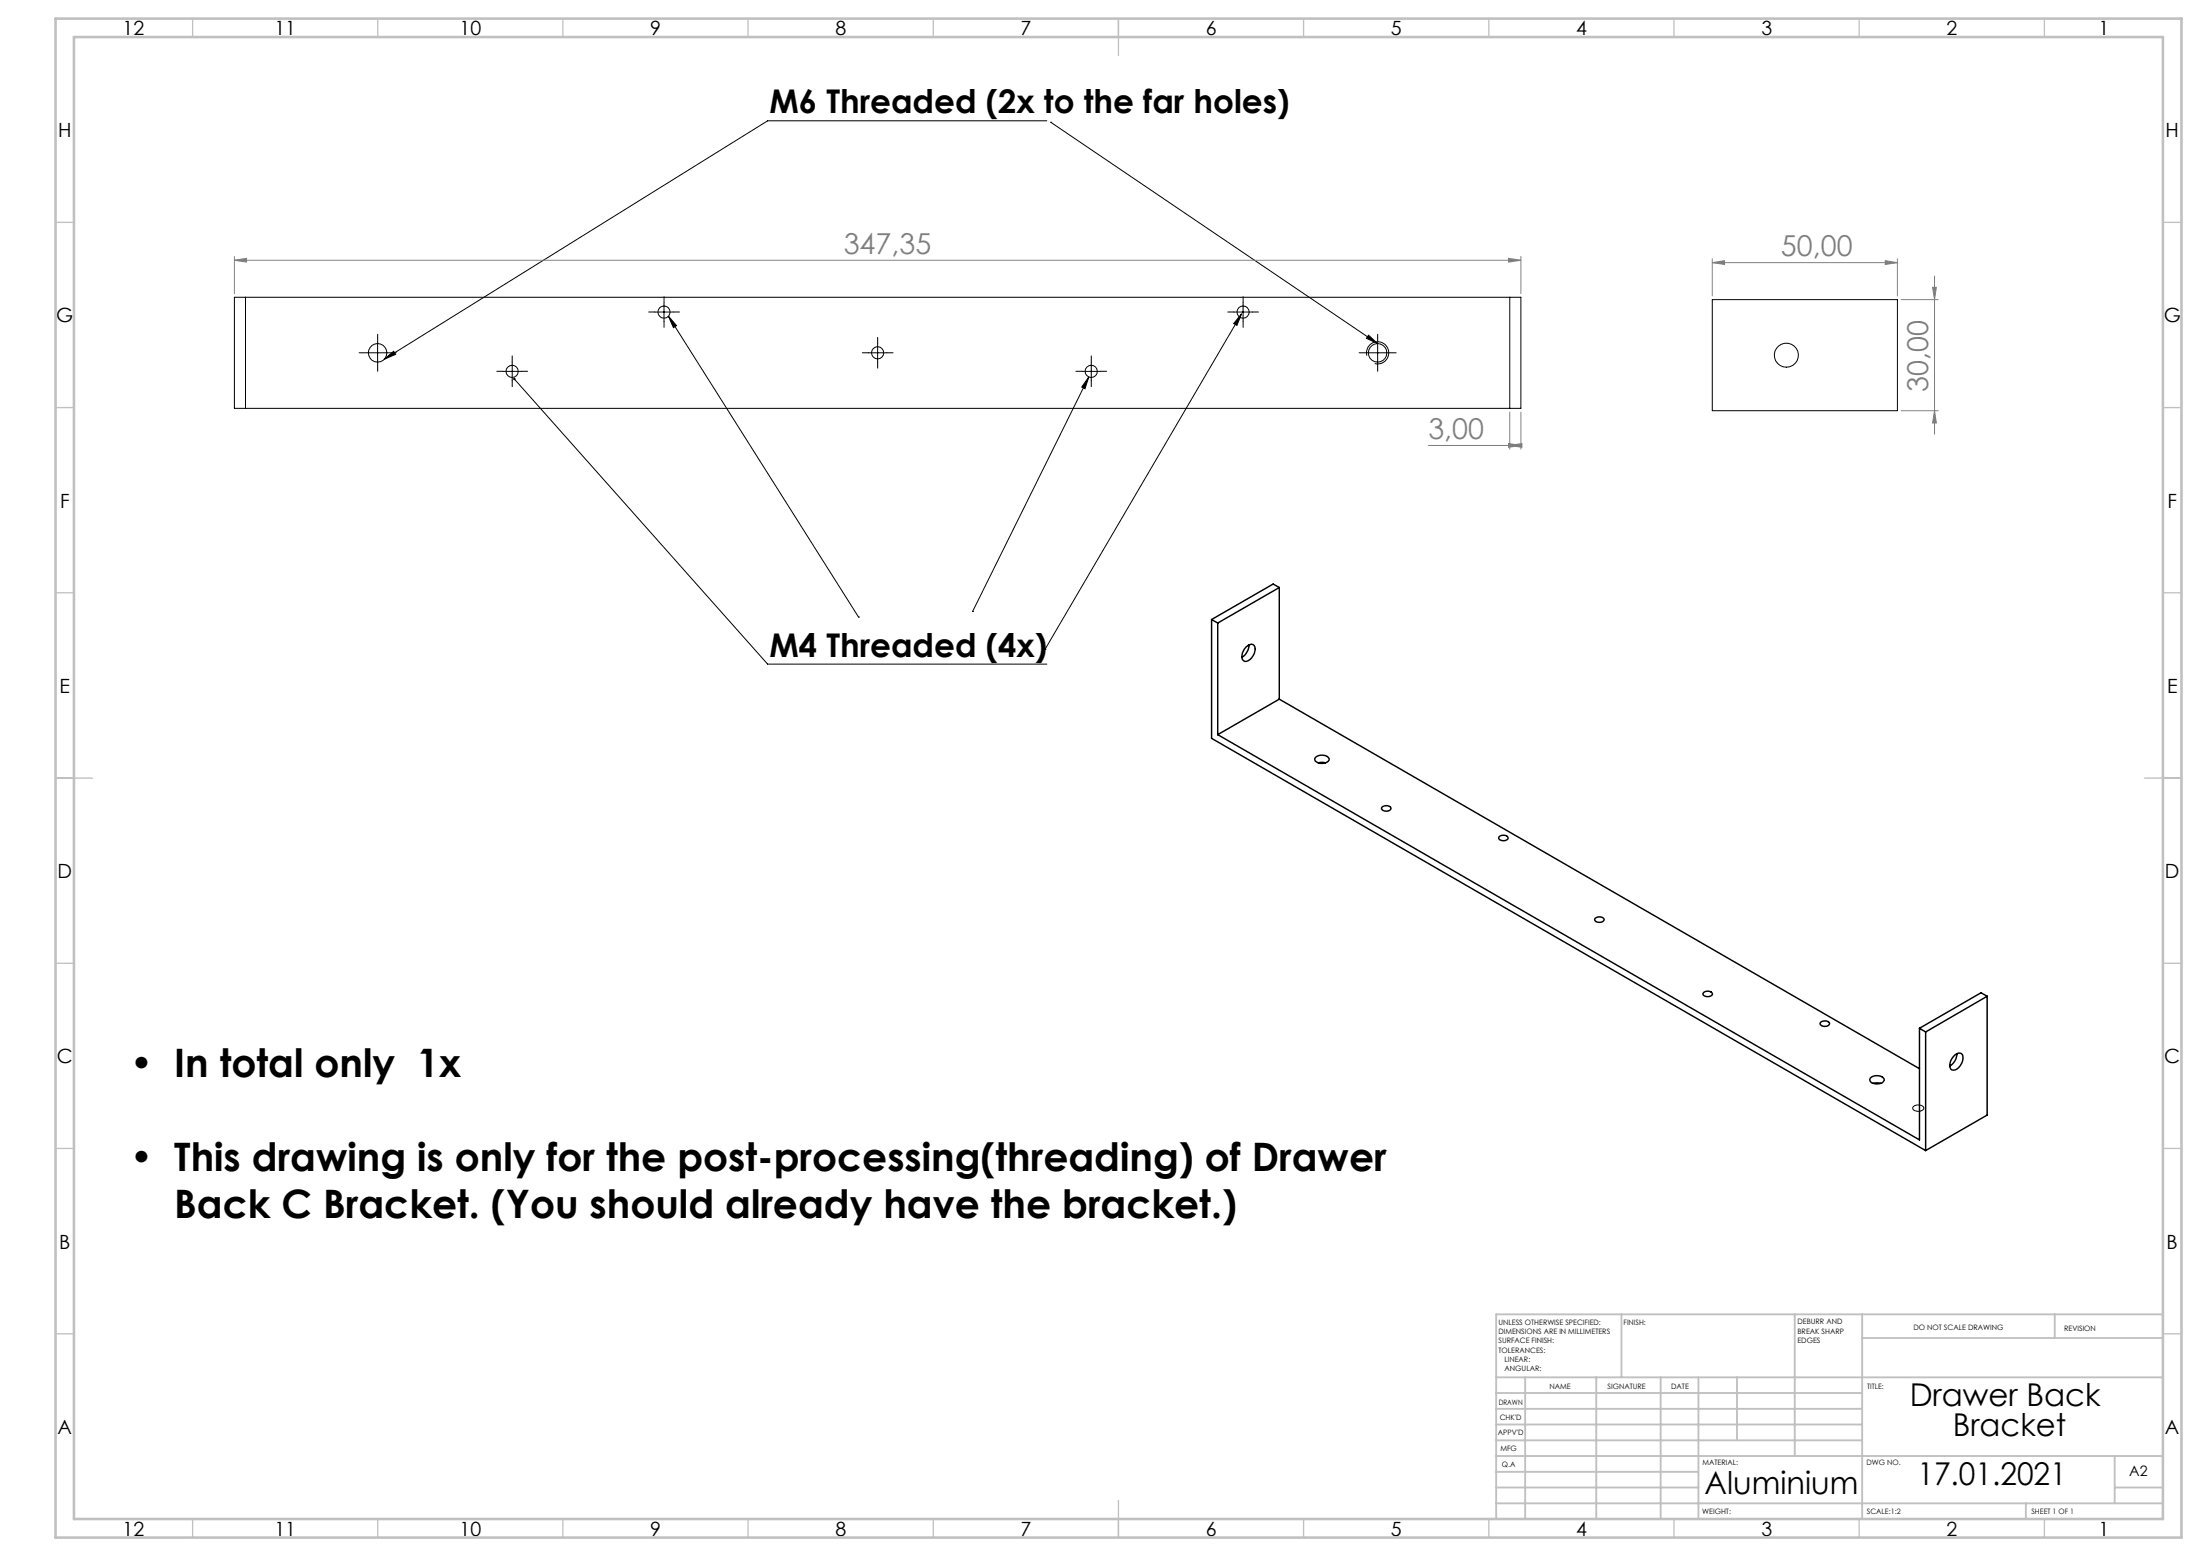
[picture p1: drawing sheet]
<svg xmlns="http://www.w3.org/2000/svg" width="594mm" height="420mm" viewBox="0 0 594 420" stroke-linecap="round" stroke-linejoin="round" font-family="sans-serif">
<g fill="none" stroke="#000" stroke-width=".27">
<path d="M282.6 32.6h-75.3l-103.5 64.4M283.7 33h.1M283.7 33l88.2 59.7M99.4 95.2h5.1M102 92.7v5M103.8 97l2.5-2.2 .5 .9zM138.3 97.7v5M176.8 84.2h5M179.3 81.8v4.9M180.5 85.4l51.3 81.2M180.5 85.4l2.2 2.5-.9 .5zM234.5 95.2h5"/>
<path d="M237 92.7v5M294.6 97.7v5M333.1 84.2h5M335.2 84.7l-53 90.6M335.2 84.7l-1.2 3.1-.9-.5zM335.6 81.8v4.9M369 96a3 3 0 0 1 2.7-3.8 3 3 0 0 1 3.2 3.2 3 3 0 0 1-3.7 2.7M369.5 95.2h4.9M369.5 90.5l2.4 2.2-3-1.4zM372 92.7v5M135.8 100.2h5M138.9 102.3l68.4 77h75.3"/>
<path d="M292.1 100.2h5M294 101.8l-31.4 63.2M294 101.8l-1.1 3.1-.8-.4zM231.8 166.6h.1M262.6 165h.1M282.2 175.3h.1M516.6 298.7a1.93 1.93 0 0 1 2.8 .3 1.67 1.67 0 0 1-1.5 1 1.67 1.67 0 0 1-1.5-.9z"/>
</g>
<g fill="none" stroke="#808080" stroke-width=".27">
<path d="M63.3 70.3l3.3-.6v1zM63.3 69.2v10.1M63.3 70.3h347.3M407.3 69.7l3.3 .6-3.3 .4zM410.6 69.2v10.1M462.3 70.9l3.3-.5v1zM462.3 69.9v10M462.3 70.9h50M509 70.4l3.3 .5-3.3 .5zM512.3 69.9v10M521.8 77.6h1l-.5 3.3zM522.3 74.5v42.7"/>
<path d="M513.3 80.9h10M407.3 119.7l3.3 .5-3.3 .5zM407.6 111.2v10M410.6 111.2v10M513.3 110.9h10M522.3 110.9l.5 3.3h-1zM385.7 120.2h24.9M407.6 120.2l3.3-.5v1z"/>
</g>
<g fill="none" stroke="#000" stroke-width=".27" stroke-dasharray="15.2 1.3 1.3 1.3">
<path d="M99.5 95.2h-2.5M102 92.7v-2.5M102 97.7v2.5M104.5 95.2h2.5M138.3 97.7v-1.6M176.8 84.2h-1.7M179.3 81.7v-1.6M179.3 86.7v1.7M181.8 84.2h1.6M234.5 95.2h-1.7M237 92.7v-1.6M237 97.7v1.7"/>
<path d="M239.5 95.2h1.6M294.6 97.7v-1.6M333.1 84.2h-1.6M335.6 81.7v-1.6M335.6 86.7v1.7M338.1 84.2h1.7M369.5 95.2h-2.5M372 92.7v-2.5M372 97.7v2.5M374.5 95.2h2.5M135.8 100.2h-1.7M138.3 102.7v1.7"/>
<path d="M140.8 100.2h1.6M292.1 100.2h-1.6M294.6 102.7v1.7M297.1 100.2h1.7"/>
</g>
<g fill="none" stroke="#c0c0c0" stroke-width=".35">
<path d="M52 5v5M102 5v5M152 5v5M202 5v5M252 5v5M302 5v10M352 5v5M402 5v5M452 5v5M502 5v5M552 5v5M15 60h5"/>
<path d="M584 60h5M15 110h5M584 110h5M15 160h5M584 160h5M15 210h10M579 210h10M15 260h5M584 260h5M15 310h5M584 310h5M15 360h5"/>
<path d="M584 360h5M52 410v5M102 410v5M152 410v5M202 410v5M252 410v5M302 405v10M352 410v5M402 410v5M452 410v5M502 410v5M552 410v5"/>
</g>
<g fill="none" stroke="#c0c0c0" stroke-width=".5">
<path d="M437.8 354.8v17M484.6 354.8v38.2M502.8 354.8v55.2M554.8 354.8v6.4M584 354.8h-180v55.2M404 371.8h180M404 376h98.8M411.8 371.8v38.2M431 371.8v38.2M448.4 371.8v38.2M458.6 371.8v38.2M469 371.8v17"/>
<path d="M502.8 361.2h81.2M404 388.8h98.8M404 384.5h98.8M404 380.3h98.8M404 397.3h54.6M404 393h180M571 393v12.8M404 405.8h180M404 401.5h54.6M547 405.8v4.2M571 401.5h13"/>
</g>
<path d="M15 5h574v410h-574zM20 10h564v400h-564z" fill="none" stroke="#c0c0c0" stroke-width=".7"/>
<g fill="#000">
<path d="M335.2 84.7l-1.2 3.1-.9-.5z"/>
<path d="M103.8 97l2.5-2.2 .5 .9zM138.6 102a.34 .34 0 0 0 .1 .6 .34 .34 0 0 0 .5-.2 .34 .34 0 0 0-.5-.4l.2 .3z"/>
<path d="M369.5 90.5l2.4 2.2-3-1.4zM294 101.8l-1.1 3.1-.8-.4zM180.5 85.4l2.2 2.5-.9 .5z"/>
</g>
<g fill="#808080">
<path d="M407.3 69.7l3.3 .6-3.3 .4zM63.3 70.3l3.3-.6v1z"/>
<path d="M407.6 120.2l3.3-.5v1zM407.3 119.7l3.3 .5-3.3 .5z"/>
<path d="M509 70.4l3.3 .5-3.3 .5zM462.3 70.9l3.3-.5v1z"/>
<path d="M522.3 110.9l.5 3.3h-1zM521.8 77.6h1l-.5 3.3z"/>
</g>
<g fill="none" stroke="#000" stroke-width=".27">
<path d="M63.3 80.2h347.3v30h-347.3zM66.3 80.2v30M407.6 80.2v30M462.3 80.9h50v30h-50z"/>
<circle cx="101.9" cy="95.2" r="2.5"/>
<circle cx="179.3" cy="84.2" r="1.64"/>
<circle cx="237" cy="95.2" r="1.65"/>
<circle cx="335.6" cy="84.2" r="1.64"/>
<circle cx="371.9" cy="95.2" r="2.51"/>
<circle cx="482.3" cy="95.9" r="3.2"/>
<circle cx="138.3" cy="100.2" r="1.65"/>
<circle cx="294.6" cy="100.2" r="1.65"/>
</g>
<g fill="none" stroke="#000" stroke-width=".39">
<path d="M345.4 158.6l-16.6 9.6M345.4 158.6l-1.7-1-16.6 9.6M345.4 158.6v30.1M327.1 167.2l1.7 1M327.1 167.2v32.1l192.8 111.3M328.8 168.2v30.1M336.5 174.6a1.55 1.55 0 0 1 2.1-.3 3.3 3.3 0 0 1-2.6 4.2 1.92 1.92 0 0 1-.3-2.8zM337.2 174l.1 .2a4.4 4.4 0 0 1-2 3.2M328.8 198.3l189.5 109.4v-30.1M345.4 188.7l-16.6 9.6M345.4 188.7l172.9 99.8M355.2 204.4a2.59 2.59 0 0 1 3.7 .4 1.74 1.74 0 0 1-2.3 1.3 1.53 1.53 0 0 1-1.6-1.3z"/>
<path d="M355.9 205.9h2M373.1 217.9a1.65 1.65 0 0 1 2.5 .3 1.48 1.48 0 0 1-2.6 0zM404.7 225.9a1.56 1.56 0 0 1 2.5 .3 1.54 1.54 0 0 1-2.6 0zM430.6 247.9a1.65 1.65 0 0 1 2.5 .3 1.48 1.48 0 0 1-2.6 0zM459.9 268a1.56 1.56 0 0 1 2.5 .3 1.54 1.54 0 0 1-2.6 0zM491.5 276a1.65 1.65 0 0 1 2.5 .3 1.48 1.48 0 0 1-2.6 0zM518.3 277.6l1.6 1M519.9 278.6v32M536.5 268.9v32.1l-16.6 9.6M536.5 268.9l-16.6 9.7M536.5 268.9l-1.6-.9-16.6 9.6M505 291a2.59 2.59 0 0 1 3.7 .3 1.66 1.66 0 0 1-2.2 1.3 1.35 1.35 0 0 1-1.6-1.3z"/>
<path d="M505.7 292.4h2.1M527.9 284.7a1.2 1.2 0 0 1 1.5-.4 1.2 1.2 0 0 1 .6 1.5 2.96 2.96 0 0 1-3 3 2.52 2.52 0 0 1 .4-3.6zM528.4 284.4v.1a4.1 4.1 0 0 1-1.9 3.2"/>
</g>
<g font-size="10.6">
<text x="35" y="290.6">• In total only 1x</text>
<text x="35" y="316">• This drawing is only for the post-processing(threading) of Drawer</text>
<text x="47" y="328.7">Back C Bracket. (You should already have the bracket.)</text>
</g>
<g font-size="8.8">
<text x="207.8" y="30.6">M6 Threaded (2x to the far holes)</text>
<text x="207.8" y="177.2">M4 Threaded (4x)</text>
</g>
<g font-size="8.5">
<text x="515.6" y="379.4">Drawer Back</text>
<text x="527.2" y="387.5">Bracket</text>
<text x="517.7" y="400.8">17.01.2021</text>
<text x="460.2" y="403.4">Aluminium</text>
</g>
<g font-size="7.8" fill="#808080">
<text x="227.8" y="68.5">347,35</text>
<text x="480.9" y="69.2">50,00</text>
<text x="520.6" y="105.8" transform="rotate(-90 520.6 105.8)">30,00</text>
<text x="385.7" y="118.5">3,00</text>
</g>
<g font-size="5.3">
<text x="33.1" y="9.5">12</text>
<text x="74.1" y="9.5">11</text>
<text x="124.1" y="9.5">10</text>
<text x="175.6" y="9.5">9</text>
<text x="225.6" y="9.5">8</text>
<text x="275.6" y="9.5">7</text>
<text x="325.6" y="9.5">6</text>
<text x="375.6" y="9.5">5</text>
<text x="425.6" y="9.5">4</text>
<text x="475.6" y="9.5">3</text>
<text x="525.6" y="9.5">2</text>
<text x="566.6" y="9.5">1</text>
<text x="15.7" y="37">H</text>
<text x="584.7" y="37">H</text>
<text x="15.2" y="87">G</text>
<text x="584.2" y="87">G</text>
<text x="16.2" y="137">F</text>
<text x="585.2" y="137">F</text>
<text x="16.1" y="187">E</text>
<text x="585.1" y="187">E</text>
<text x="15.5" y="237">D</text>
<text x="584.5" y="237">D</text>
<text x="15.4" y="287">C</text>
<text x="584.4" y="287">C</text>
<text x="16" y="337">B</text>
<text x="585" y="337">B</text>
<text x="15.5" y="387">A</text>
<text x="584.5" y="387">A</text>
<text x="33.1" y="414.5">12</text>
<text x="74.1" y="414.5">11</text>
<text x="124.1" y="414.5">10</text>
<text x="175.6" y="414.5">9</text>
<text x="225.6" y="414.5">8</text>
<text x="275.6" y="414.5">7</text>
<text x="325.6" y="414.5">6</text>
<text x="375.6" y="414.5">5</text>
<text x="425.6" y="414.5">4</text>
<text x="475.6" y="414.5">3</text>
<text x="525.6" y="414.5">2</text>
<text x="566.6" y="414.5">1</text>
</g>
<text font-size="3.9" x="574.9" y="398.5">A2</text>
<g font-size="2">
<text x="404.6" y="357.6">UNLESS OTHERWISE SPECIFIED:</text>
<text x="438.4" y="357.6">FINISH:</text>
<text x="485.3" y="357.5">DEBURR AND</text>
<text x="485.3" y="360">BREAK SHARP</text>
<text x="516.6" y="359">DO NOT SCALE DRAWING</text>
<text x="557.3" y="359.2">REVISION</text>
<text x="404.6" y="360.1">DIMENSIONS ARE IN MILLIMETERS</text>
<text x="404.6" y="362.6">SURFACE FINISH:</text>
<text x="404.6" y="365.1">TOLERANCES:</text>
<text x="485.3" y="362.5">EDGES</text>
<text x="406.2" y="367.6">LINEAR:</text>
<text x="406.2" y="370.1">ANGULAR:</text>
<text x="418.3" y="375">NAME</text>
<text x="434" y="374.9">SIGNATURE</text>
<text x="451.2" y="374.9">DATE</text>
<text x="504.1" y="374.9">TITLE:</text>
<text x="404.6" y="379.1">DRAWN</text>
<text x="404.9" y="383.3">CHK'D</text>
<text x="404.4" y="387.4">APPV'D</text>
<text x="405.1" y="391.8">MFG</text>
<text x="405.5" y="396">Q.A</text>
<text x="459.6" y="395.5">MATERIAL:</text>
<text x="504" y="395.5">DWG NO.</text>
<text x="459.6" y="408.5">WEIGHT:</text>
<text x="504.1" y="408.6">SCALE:1:2</text>
<text x="548.5" y="408.6">SHEET 1 OF 1</text>
</g>
</svg>
